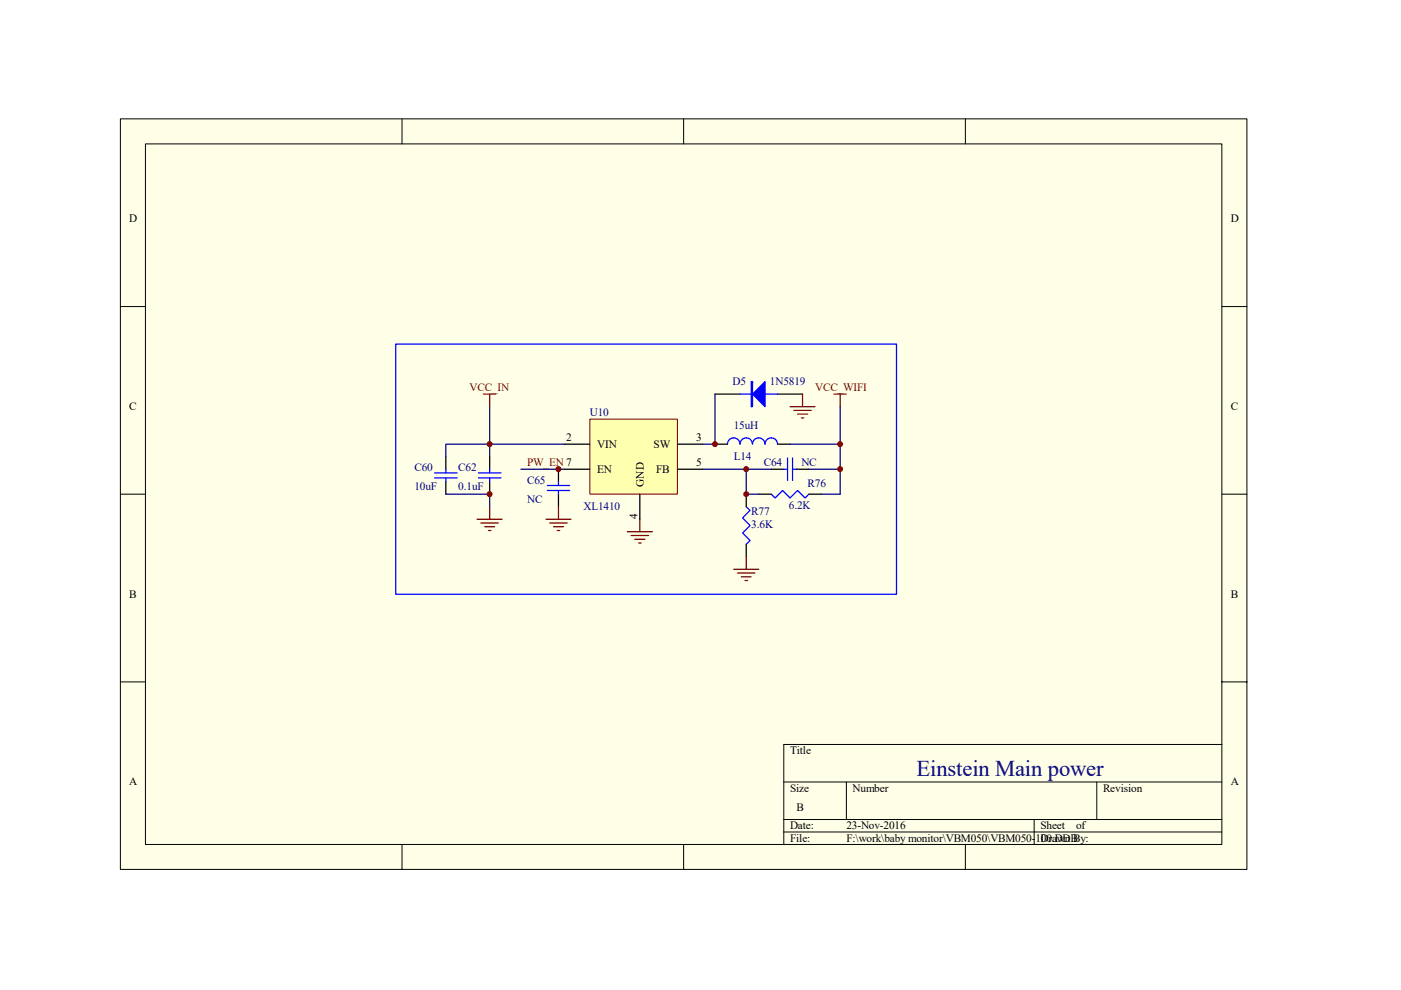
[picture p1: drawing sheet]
<svg xmlns="http://www.w3.org/2000/svg" width="297mm" height="210mm" viewBox="0 0 297 210" stroke-linecap="round" stroke-linejoin="round" font-family="sans-serif">
<path d="M25.5 25.2h238.9v159.2h-238.9z" fill="#ffffe8"/>
<g fill="none" stroke="#000" stroke-width=".21">
<path d="M25.5 25.2h238.9v159.2h-238.9zM30.8 30.5h228.3v148.6h-228.3zM85.2 25.2v5.3M144.9 25.2v5.3M204.7 25.2v5.3M25.5 65h5.3M259.1 65h5.3M25.5 104.8h5.3M259.1 104.8h5.3M25.5 144.6h5.3M259.1 144.6h5.3M259.1 157.9h-92.9v21.2"/>
<path d="M85.2 179.1v5.3M144.9 179.1v5.3M166.2 165.9h92.9M166.2 173.8h92.9M166.2 176.5h92.9M179.4 165.9v7.9M204.7 179.1v5.3M219.3 173.8v5.3M232.5 165.9v7.9"/>
</g>
<path d="M94.5 96.9v2.6M151.6 83.6h5.3M151.6 94.2h2.6M163.5 99.5h2.7M164.9 94.2h2.6M164.9 83.6h5.3M168.8 99.5h2.7M94.5 102.2v2.6M158.2 104.8v2.7M158.2 115.4v2.7M160.9 104.8h2.6M171.5 104.8h2.7" fill="none" stroke="#000" stroke-width=".27"/>
<path d="M94.5 99.5v.8M154.2 94.2a1.32 1.32 0 0 1 1.4-1.3 1.32 1.32 0 0 1 1.3 1.3 1.32 1.32 0 0 1 1.3-1.3 1.32 1.32 0 0 1 1.3 1.3 1.32 1.32 0 0 1 1.4-1.3 1.32 1.32 0 0 1 1.3 1.3 1.33 1.33 0 0 1 1.3-1.3 1.33 1.33 0 0 1 1.3 1.3M156.9 83.6h8M166.2 99.5h.8M167 97.1v4.8M168 99.5h.8M168 97.1v4.8M92.1 101.4h4.8M92.1 100.3h4.8M94.5 101.4v.8M158.2 107.5l.8 .8-1.6 1.6 1.6 1.6-1.6 1.6 1.6 1.5-.8 .8M163.5 104.8l.8 .8 1.6-1.6 1.6 1.6 1.6-1.6 1.6 1.6 .8-.8" fill="none" stroke="#00f" stroke-width=".27"/>
<g fill="#00f" stroke="#00f" stroke-width=".27">
<path d="M162.2 80.9v5.4l-2.6-2.7z"/>
<path d="M159.3 80.9v5.4h.3v-5.4z" fill-rule="evenodd"/>
</g>
<g fill="none" stroke="#800000" stroke-width=".27">
<path d="M167.5 86.3h5.3M168.3 87h3.7M169.1 87.8h2.1M169.9 88.6h.5M170.2 83.6v2.7M133 112.8h5.3M133.8 113.6h3.7M134.6 114.4h2.1M135.4 115.2h.5M135.7 110.1v2.7M158.2 118.1v2.7M155.6 120.8h5.3"/>
<path d="M156.4 121.5h3.7M157.2 122.3h2.1M158 123.1h.5"/>
</g>
<path d="M103.8 94.2h15.9M110.4 99.5h9.3M148.9 99.5h9.3v5.3h2.7M151.6 83.6v10.6h-2.7M158.2 99.5h5.3M171.5 99.5h6.6M178.1 86.3v18.5h-3.9" fill="none" stroke="#000080" stroke-width=".27"/>
<path d="M125.1 88.9h18.5v15.9h-18.5z" fill="#ffffb0"/>
<path d="M125 88.9h18.6v15.9h-18.6z" fill="none" stroke="#800000" stroke-width=".21"/>
<path d="M103.8 96.9v2.6M118.4 99.5v2.7M119.7 94.2h5.3M119.7 99.5h5.3M143.6 94.2h5.3M143.6 99.5h5.3M103.8 102.2v2.6M118.4 104.8v2.7M135.7 104.8v5.3" fill="none" stroke="#000" stroke-width=".27"/>
<path d="M103.8 94.2h-9.3v2.7M103.8 86.3v10.6M167.5 94.2h10.6M94.5 104.8h9.3v2.7" fill="none" stroke="#000080" stroke-width=".27"/>
<g fill="none" stroke="#800000" stroke-width=".27">
<path d="M102.5 83.6h2.6M103.8 83.6v2.7M176.8 83.6h2.6M178.1 83.6v2.7M101.2 110.1h5.3M102 110.9h3.7M102.8 111.7h2.1M103.5 112.5h.6M103.8 107.5v2.6M115.8 110.1h5.3M116.6 110.9h3.7M117.3 111.7h2.2"/>
<path d="M118.1 112.5h.6M118.4 107.5v2.6"/>
</g>
<g fill="#800000" stroke="#800000" stroke-width=".21">
<circle cx="158.2" cy="104.8" r=".52"/>
<circle cx="158.2" cy="99.5" r=".53"/>
<circle cx="178.1" cy="99.5" r=".53"/>
<circle cx="178.1" cy="94.2" r=".52"/>
<circle cx="151.6" cy="94.2" r=".52"/>
<circle cx="103.8" cy="94.2" r=".52"/>
<circle cx="103.8" cy="104.8" r=".52"/>
<circle cx="118.4" cy="99.5" r=".53"/>
</g>
<path d="M83.9 73h106.2v53h-106.2zM103.8 99.5v.8M101.4 101.4h4.8M101.4 100.3h4.8M103.8 101.4v.8M116 104h4.8M116 103h4.8M118.4 102.2v.8M118.4 104v.8" fill="none" stroke="#00f" stroke-width=".27"/>
<text font-size="4.8" fill="#000080" x="194.3" y="164.5">Einstein Main power</text>
<g font-size="2.4">
<text x="27.4" y="47.2">D</text>
<text x="260.9" y="47.2">D</text>
<text x="27.4" y="87">C</text>
<text x="260.9" y="87">C</text>
<text x="120" y="93.6">2</text>
<text x="126.6" y="95">VIN</text>
<text x="138.6" y="95">SW</text>
<text x="147.6" y="93.6">3</text>
<text x="126.6" y="100.3">EN</text>
<text x="139.1" y="100.3">FB</text>
<text x="147.6" y="98.9">5</text>
<text x="136.5" y="103.2" transform="rotate(-90 136.5 103.2)">GND</text>
<text x="135.2" y="110.1" transform="rotate(-90 135.2 110.1)">4</text>
<text x="27.4" y="126.8">B</text>
<text x="260.9" y="126.8">B</text>
<text x="167.5" y="160">Title</text>
<text x="27.4" y="166.6">A</text>
<text x="167.5" y="167.9">Size</text>
<text x="180.8" y="167.9">Number</text>
<text x="233.9" y="167.9">Revision</text>
<text x="260.9" y="166.6">A</text>
<text x="168.8" y="171.9">B</text>
<text x="167.5" y="175.9">Date:</text>
<text x="167.5" y="178.5">File:</text>
<text x="179.4" y="175.9">23-Nov-2016</text>
<text x="179.5" y="178.5">F:\work\baby monitor\VBM050\VBM050-100.DDB</text>
<text x="220.6" y="178.5">Drawn By:</text>
<text x="220.6" y="175.9">Sheet</text>
<text x="228.1" y="175.9">of</text>
</g>
<g font-size="2.4" fill="#800000">
<text x="99.6" y="83">VCC_IN</text>
<text x="172.8" y="83">VCC_WIFI</text>
<text x="111.8" y="98.9">PW_EN 7</text>
</g>
<g font-size="2.4" fill="#000080">
<text x="155.3" y="81.7">D5</text>
<text x="163.3" y="81.7">1N5819</text>
<text x="125" y="88.3">U10</text>
<text x="155.6" y="91">15uH</text>
<text x="87.9" y="100">C60</text>
<text x="97.2" y="100">C62</text>
<text x="155.6" y="97.6">L14</text>
<text x="161.9" y="98.9">C64</text>
<text x="169.9" y="98.9">NC</text>
<text x="87.9" y="104">10uF</text>
<text x="97.2" y="104">0.1uF</text>
<text x="111.8" y="102.7">C65</text>
<text x="111.8" y="106.6">NC</text>
<text x="167.3" y="107.9">6.2K</text>
<text x="171.2" y="103.2">R76</text>
<text x="123.7" y="108.2">XL1410</text>
<text x="159.3" y="109.3">R77</text>
<text x="159.3" y="111.9">3.6K</text>
</g>
</svg>
